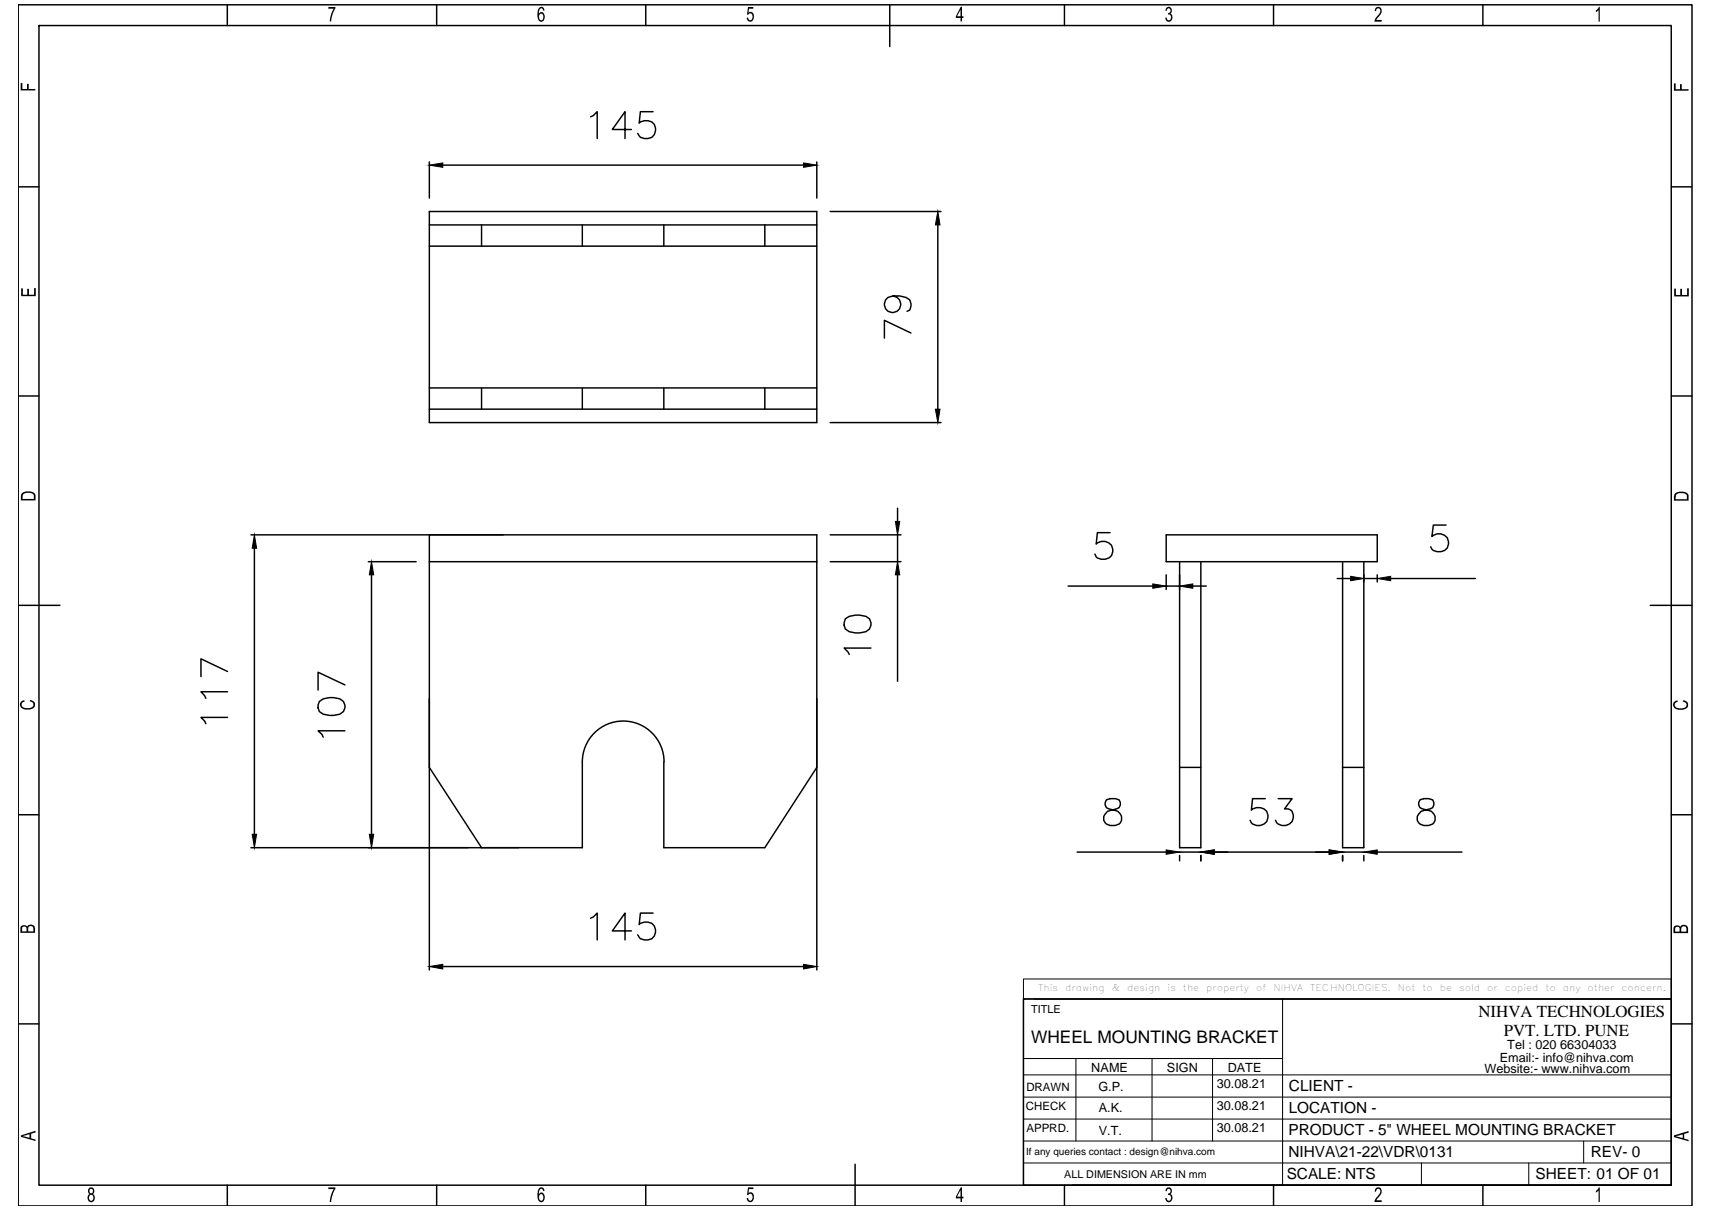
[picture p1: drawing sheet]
<svg xmlns="http://www.w3.org/2000/svg" width="297mm" height="210mm" viewBox="0 0 297 210" stroke-linecap="round" stroke-linejoin="round" font-family="sans-serif">
<!-- layer: 0 -->
<g fill="none" stroke="#000" stroke-width=".25">
<path d="M3.2 .8h290.4v208.4h-290.4zM6.8 4.4h283.2v201.2h-283.2zM39.4 .8v3.6M75.8 .8v3.6M112 .8v3.6M113.3 19.4h-2.2l-.2 2a1.66 1.66 0 0 1 2.5 0 1.66 1.66 0 0 1-.3 2.4 1.85 1.85 0 0 1-2.2-.2l-.3-.5M154.4 .8v7.3M184.7 .8v3.6M221 .8v3.6M257.3 .8v3.6M3.2 32.4h3.6M74.5 36.7h67.2v36.6h-67.2z"/>
<path d="M74.5 39h67.2M74.5 28.1v6.3M76.8 28.6h62.6M83.6 39v3.7M101 39v3.7M102.5 20.3l.4-.2 .7-.7v4.6M109.5 22.5h-3.3l2.2-3.1v4.6M115.2 39v3.7M132.7 39v3.7M141.7 28.1v6.3M144 36.7h19.3M162.7 39v32"/>
<path d="M290 32.4h3.6M74.5 42.7h67.2M155 51.3a1.44 1.44 0 0 1 1.3 2 1.44 1.44 0 0 1-2.3 .6 1.44 1.44 0 0 1 .1-2.3 4 4 0 0 1 3.7 .4l.3 1.1-.3 .7-.4 .2M158.1 57.8l-4.7-2.2v3.1M3.2 68.7h3.6M74.5 71h67.2M74.5 67.3h67.2M83.6 67.3v3.7M101 67.3v3.7M115.2 67.3v3.7M132.7 67.3v3.7M144 73.3h19.3"/>
<path d="M290 68.7h3.6M43.5 92.8h98.2v75.5M44.1 95.1v49.6M63.9 97.4h8.3M64.5 99.7v45M74.5 92.8v40.3l9.1 14M74.5 97.4h67.2M144 92.8h12.3M144 97.4h12.3M155.7 88.2v2.3M155.7 92.8v4.6M155.7 99.7v18.5"/>
<path d="M192.6 92.4h-2.2l-.2 2a1.64 1.64 0 0 1 2.4 0 1.64 1.64 0 0 1-.2 2.4 1.95 1.95 0 0 1-2.2-.2l-.2-.5M202.3 92.8h36.7v4.6h-36.7zM202.3 99.7v2.6M204.7 97.4v49.7h3.7v-49.7M232.9 97.4v49.7h3.7v-49.7M239 99.7v1.3M250.9 91.1h-2.2l-.3 2a1.64 1.64 0 0 1 2.5 0 1.64 1.64 0 0 1-.3 2.4 1.71 1.71 0 0 1-2.4-.6M3.2 105h7.2M39.5 116.5l-4.6-2.2v3.1M59.8 118.8l-4.6-2.2v3.1M146.7 107.3a3.7 3.7 0 0 1 4.2 0 1.5 1.5 0 0 1-.7 2.3 3.9 3.9 0 0 1-3.5-.5l-.2-.7zM151.1 112.4h-4.6l.6 .7 .2 .4"/>
<path d="M185.3 101.7h14.7M202.3 101.7h2.4M207 101.7h2.3M232 100.4h2.3M236.6 100.4h2.4M241.3 100.4h14.7M286.3 105h7.3M39.5 124.4h-4.6l.6 .7 .2 .4M39.5 120h-4.6l.6 .7 .2 .4M55.4 121.7a3.5 3.5 0 0 1 4.2 0 1.46 1.46 0 0 1-.6 2.2 3.9 3.9 0 0 1-3.6-.5l-.2-.6v-.5zM59.8 126.8h-4.6l.7 .6 .2 .5M74.5 121.2v47.1"/>
<path d="M101 132.2v14.9h-57.5M115.2 132.2v14.9h17.5l9-14M115.2 132.2a7.1 7.1 0 0 0-7.1-7.1 7.1 7.1 0 0 0-7.1 7.1M192 138.8a.97 .97 0 0 0 .4 1.5l.9 .2a1.34 1.34 0 0 1 1.3 1.3 1.34 1.34 0 0 1-1.1 1.4 1.56 1.56 0 0 1-2-.9 1.57 1.57 0 0 1 1.4-1.8l.8-.2a.96 .96 0 0 0 .5-1.5l-.7-.3h-.9zM204.7 133.1h3.7M219.5 138.5h-2.2l-.2 2a1.64 1.64 0 0 1 2.4 0 1.64 1.64 0 0 1-.2 2.4 1.63 1.63 0 0 1-2.4-.6M221.8 138.5h2.4l-1.3 1.8h.6l.5 .2a1.62 1.62 0 0 1-.3 2.5 1.62 1.62 0 0 1-2.4-.7M232.9 133.1h3.7M246.4 138.8a.97 .97 0 0 0 .4 1.5l.9 .2a1.34 1.34 0 0 1 1.3 1.3 1.34 1.34 0 0 1-1.1 1.4 1.56 1.56 0 0 1-2-.9 1.57 1.57 0 0 1 1.4-1.8l.8-.2a.97 .97 0 0 0 .5-1.5l-.7-.3h-.9zM3.2 141.3h3.6M102.5 159.3l.4-.2 .7-.7v4.7M113.3 158.4h-2.2l-.2 2a1.66 1.66 0 0 1 2.5 0 1.66 1.66 0 0 1-.3 2.4 1.85 1.85 0 0 1-2.2-.2l-.3-.4"/>
<path d="M186.9 147.8h15.4M204.7 148.4v.9M204.7 147.8h3.7M208.4 148.4v.9M210.7 147.8h19.9M232.9 148.4v.9M232.9 147.8h3.7M236.6 148.4v.9M239 147.8h14.6M290 141.3h3.6M3.2 177.6h3.6M76.8 167.7h62.6"/>
<path d="M109.5 161.5h-3.3l2.2-3.1v4.7M177.6 173.3h112.4v32.3h-112.4zM290 177.6h3.6M39.4 205.6v3.6M75.8 205.6v3.6M112 205.6v3.6M148.4 202v7.2M184.7 205.6v3.6M186.1 205.6h103.9M221 205.6v3.6M257.3 205.6v3.6"/>
</g>
<g fill="#000" stroke="#000" stroke-width=".17">
<path d="M74.5 28.6l2.3-.3v.7zM139.4 28.3l2.3 .3-2.3 .4zM162.7 36.7l.4 2.3h-.8zM162.3 71h.8l-.4 2.3zM44.1 92.8l.4 2.3h-.7zM64.5 97.4l.3 2.3h-.7zM155.3 90.5h.8l-.4 2.3zM155.7 97.4l.4 2.3h-.8zM234.3 100l2.3 .4-2.3 .3zM239 100.4l2.3-.4v.7zM200 101.3l2.3 .4-2.3 .4zM204.7 101.7l2.3-.4v.8z"/>
<path d="M43.8 144.7h.7l-.4 2.4zM64.1 144.7h.7l-.3 2.4zM202.3 147.4l2.4 .4-2.4 .4zM208.4 147.8l2.3-.4v.8zM230.6 147.4l2.3 .4-2.3 .4zM236.6 147.8l2.4-.4v.8zM74.5 167.7l2.3-.4v.8zM139.4 167.3l2.3 .4-2.3 .4z"/>
</g>
<g fill="#000">
<path d="M3.6 14.4h.3v1h.8v-.9h.3v.9h1.1v.3h-2.5zM57 1.2h1.2v.3l-.6 1.1-.1 1.1h-.3l.1-.5 .2-1 .4-.7h-.9zM129.8 1.2h.9v.3h-.8v.7l.1-.1a.73 .73 0 0 1 .7 .3 .73 .73 0 0 1 .1 .8l-.3 .5-.5 .1-.4-.5v-.2l.2-.1a.41 .41 0 0 0 .4 .5 .41 .41 0 0 0 .4-.5l-.1-.3a.37 .37 0 0 0-.3-.4 .37 .37 0 0 0-.4 .3l-.2-.1zM202.4 1.3l.3-.1a.62 .62 0 0 1 .6 .4 .62 .62 0 0 1-.2 .8l.2 .1 .1 .4-.2 .7-.4 .2-.4-.1-.2-.5 .2-.2a.4 .4 0 0 0 .5 .5 .4 .4 0 0 0 .3-.6l-.1-.2a.3 .3 0 0 0-.5-.2l.2-.2a.39 .39 0 0 0 .3-.5 .39 .39 0 0 0-.5-.3l-.2 .4-.2-.1zM238.7 1.3l.7-.1 .3 .4-.1 .8-.8 1 .9 .1v.3h-1.2l.1-.6 .7-.8 .2-.4a.39 .39 0 0 0-.4-.6 .39 .39 0 0 0-.4 .5h-.2zM277.4 1.2h.2v2.6h-.2v-2l-.5 .3v-.3l.3-.2zM290.4 14.5h.3v1h.8v-.9h.3v.9h1.2v.2h-2.6zM3.7 50h.3v1.1h.7v-1h.3v1h.9v-1.1h.3v1.4h-2.5zM290.5 50.1h.3v1.1h.7v-1.1h.3v1.1h.9v-1.2h.3v1.4h-2.5zM3.7 121.7l.5-.3 .1 .3-.4 .2-.1 .2v.4l.2 .2 .4 .1h.8l.3-.1a.53 .53 0 0 0 .2-.7 .53 .53 0 0 0-.5-.3v-.3l.6 .3 .3 .3-.1 .6-.6 .4-1.1 .1-.5-.2-.3-.4v-.4zM290.4 121.8l.6-.3 .1 .2-.3 .2a.53 .53 0 0 0-.2 .7 .53 .53 0 0 0 .6 .2l.8 .1 .6-.4a.55 .55 0 0 0-.1-.5 .55 .55 0 0 0-.5-.3v-.2h.2l.4 .2 .3 .3-.1 .7-.8 .4h-.8l-.6-.2-.3-.6zM57 206h1.2v.3l-.6 1.2-.1 1h-.3l.1-.6 .2-.8 .4-.8h-.9z"/>
<path d="M129.8 206h.9v.3h-.8v.7l.2-.2 .4 .1 .3 .7-.1 .7-.3 .2h-.5l-.2-.2-.1-.5h.2l.2 .5h.3l.3-.5-.1-.6a.35 .35 0 0 0-.4-.1 .35 .35 0 0 0-.3 .2h-.2zM202.3 206.2l.3-.2h.4l.2 .1 .1 .7-.2 .3 .2 .2 .1 .4-.1 .6-.4 .3h-.3l-.3-.2-.1-.6h.2v.1a.4 .4 0 0 0 .5 .4 .4 .4 0 0 0 .3-.6 .45 .45 0 0 0-.6-.4l.1-.3a.38 .38 0 0 0 .4-.4 .38 .38 0 0 0-.6-.2l-.1 .3-.2-.1zM238.7 206.1l.6-.1 .4 .4v.5l-.1 .4-.8 .9h.9v.3h-1.2l.2-.6 .8-1v-.4a.38 .38 0 0 0-.5-.3 .38 .38 0 0 0-.3 .5h-.2zM277.4 206h.2v2.5h-.2v-2l-.5 .4v-.3l.3-.3z"/>
<path d="M93.5 1.3l.3-.1h.3l.2 .2 .2 .4h-.2l-.2-.2a.3 .3 0 0 0-.3-.1 .3 .3 0 0 0-.2 .3l-.1 .6a.54 .54 0 0 1 .7-.2 .54 .54 0 0 1 .3 .6v.5l-.3 .4-.4 .1-.4-.3-.2-.6v-.7zM93.7 2.4l-.2 .5 .1 .3a.37 .37 0 0 0 .5 .3 .37 .37 0 0 0 .2-.6v-.2a.38 .38 0 0 0-.6-.3z"/>
<path d="M166.7 1.2h.2v1.6h.3v.3h-.3v.6h-.2v-.6h-.9v-.3zM166.7 1.7l-.6 1.1h.6z"/>
<path d="M3.9 85.5l.6-.3h.8l.6 .3 .3 .4v.9h-2.6v-.8zM4.2 85.6l-.2 .2-.1 .8h2v-.7l-.2-.2-.5-.2z"/>
<path d="M290.6 85.7l.7-.4 1.3 .1 .4 .5v1h-2.6zM290.9 85.8l-.1 .1-.1 .7h2v-.7l-.4-.3-.9-.1z"/>
<path d="M3.6 160.8l.5-.3 .4 .1a.19 .19 0 0 0 .2 .1 .19 .19 0 0 0 .2-.2l.6-.1 .5 .3 .1 1.1h-2.6zM3.9 160.8l-.1 .8h.8v-.5a.41 .41 0 0 0-.2-.3 .41 .41 0 0 0-.5 0zM5 160.7l-.1 .2v.7h.9l-.1-.6a.49 .49 0 0 0-.7-.3z"/>
<path d="M290.4 160.8l.5-.3 .4 .1 .2 .2 .5-.4 .6 .1 .3 .4v1h-2.5zM290.7 160.9l-.1 .7h.8v-.4a.4 .4 0 0 0-.2-.4 .4 .4 0 0 0-.5 .1zM291.8 160.8l-.1 .2v.6h.9v-.5a.46 .46 0 0 0-.3-.4 .46 .46 0 0 0-.5 .1z"/>
<path d="M3.6 197l2.6-.8v.3l-.8 .2v.8l.8 .2v.2l-2.6-.7zM3.9 197.1l1.2 .3v-.6z"/>
<path d="M290.4 197l2.6-.8v.3l-.8 .2v.8l.8 .2v.3l-2.6-.7zM290.8 197.1l1.2 .3v-.6z"/>
<path d="M15.5 206.1l.3-.1a.61 .61 0 0 1 .6 .4 .61 .61 0 0 1-.3 .7l.3 .4v.6l-.3 .4-.4 .1-.3-.2-.2-.5v-.4l.4-.4-.3-.3v-.4zM15.7 206.2l-.1 .2a.36 .36 0 0 0 0 .5 .36 .36 0 0 0 .5 0 .36 .36 0 0 0-.1-.5l-.1-.2zM15.6 207.3l-.2 .3v.4a.42 .42 0 0 0 .6 .2 .42 .42 0 0 0 .2-.6l-.2-.3z"/>
<path d="M93.5 206.2l.3-.2h.3l.4 .5v.1h-.3a.36 .36 0 0 0-.4-.4 .36 .36 0 0 0-.3 .5v.5l.2-.3h.4l.4 .4-.1 .9-.4 .4-.3-.1-.4-.6-.1-.9zM93.8 207.2l-.3 .2v.4a.39 .39 0 0 0 .4 .5 .39 .39 0 0 0 .4-.5v-.2a.4 .4 0 0 0-.5-.4z"/>
<path d="M166.7 206h.2v1.6h.3v.3h-.3v.6h-.2v-.6h-.9v-.3zM166.7 206.4l-.6 1.2h.6z"/>
</g>
<g fill="none" stroke="#000" stroke-width=".17">
<path d="M177.6 169.8h112.4v3.5h-112.4zM177.6 173.3v32.3M179.5 173.3h110.5M222.5 173.3v32.3M177.6 197.9h112.4M177.6 194.1h112.4M177.6 190.3h112.4M177.6 186.5h112.4M177.6 183.6h44.9M186.7 183.6v14.3M199.9 183.6v14.3M210.4 183.6v14.3"/>
<path d="M274.8 197.9v3.8M177.6 201.7h112.4M246.6 201.7v3.9M265.2 201.7v3.9"/>
</g>
<text font-size="3" x="178.9" y="180.9">WHEEL MOUNTING BRACKET</text>
<g font-size="2.9">
<text x="256.5" y="176.4">NIHVA TECHNOLOGIES</text>
<text x="260.9" y="179.7">PVT. LTD. PUNE</text>
</g>
<g font-size="2.7">
<text x="223.6" y="189.3">CLIENT -</text>
<text x="223.5" y="197">PRODUCT - 5&quot; WHEEL MOUNTING BRACKET</text>
<text x="223.6" y="193.2">LOCATION -</text>
<text x="223.5" y="200.8">NIHVA\21-22\VDR\0131</text>
<text x="276" y="200.7">REV- 0</text>
<text x="223.3" y="204.6">SCALE: NTS</text>
<text x="266.4" y="204.6">SHEET: 01 OF 01</text>
</g>
<g font-size="2.2">
<text x="189.3" y="185.9">NAME</text>
<text x="202.5" y="185.9">SIGN</text>
<text x="213" y="185.9">DATE</text>
<text x="260.2" y="184.2">Email:- info@nihva.com</text>
<text x="261.5" y="181.9">Tel : 020 66304033</text>
<text x="190.6" y="189.2">G.P.</text>
<text x="211.1" y="188.7">30.08.21</text>
<text x="257.5" y="186.2">Website:- www.nihva.com</text>
<text x="190.7" y="193">A.K.</text>
<text x="190.7" y="196.8">V.T.</text>
<text x="211.1" y="192.5">30.08.21</text>
<text x="211.1" y="196.3">30.08.21</text>
</g>
<g font-size="2">
<text x="178.1" y="189.2">DRAWN</text>
<text x="178" y="192.6">CHECK</text>
<text x="178.1" y="196.4">APPRD.</text>
</g>
<g font-size="1.9">
<text x="178.9" y="175.8">TITLE</text>
<text x="184.6" y="204.3">ALL DIMENSION ARE IN mm</text>
</g>
<text font-size="1.7" x="178" y="200.3">If any queries contact : design@nihva.com</text>
<g font-size="1.6">
<text x="180.1" y="171.9">This</text>
<text x="184.8" y="171.9">drawing</text>
<text x="192.9" y="171.9">&amp;</text>
<text x="195.6" y="171.9">design</text>
<text x="202.6" y="171.9">is</text>
<text x="205.2" y="171.9">the</text>
<text x="209.3" y="171.9">property</text>
<text x="218" y="171.9">of</text>
<text x="221" y="171.9">NIHVA</text>
<text x="227.3" y="171.9">TECHNOLOGIES.</text>
<text x="242.5" y="171.9">Not</text>
<text x="246.8" y="171.9">to</text>
<text x="249.8" y="171.9">be</text>
<text x="253.2" y="171.9">sold</text>
<text x="258" y="171.9">or</text>
<text x="261.1" y="171.9">copied</text>
<text x="268.1" y="171.9">to</text>
<text x="271.1" y="171.9">any</text>
<text x="275.5" y="171.9">other</text>
<text x="281.4" y="171.9">concern.</text>
</g>
</svg>
